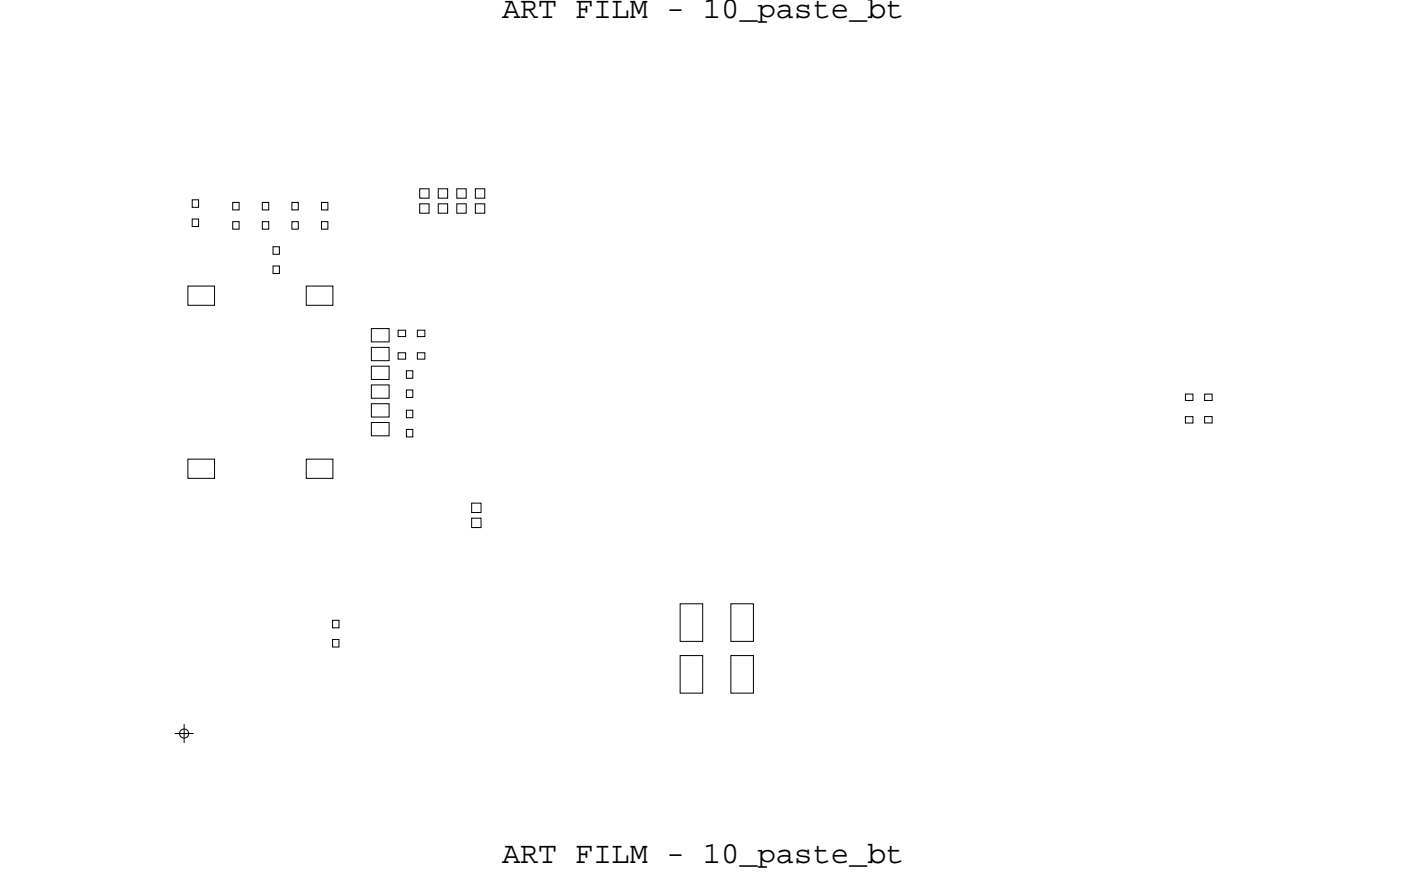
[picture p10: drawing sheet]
<svg xmlns="http://www.w3.org/2000/svg" width="95mm" height="60mm" viewBox="0 0 95 60" stroke-linecap="round" stroke-linejoin="round" font-family="sans-serif">
<!-- layer: Nets -->
<g fill="none" stroke="#000" stroke-width=".07">
<path d="M12.7 19.3h1.8v1.3h-1.8zM13 14.8h.4v.5h-.4zM13 13.5h.4v.5h-.4zM15.7 13.7h.5v.5h-.5zM15.7 15h.5v.5h-.5zM17.7 13.7h.5v.5h-.5zM17.7 15h.5v.5h-.5zM18.5 16.7h.4v.5h-.4zM18.5 18h.4v.5h-.4zM19.7 13.7h.5v.5h-.5zM19.7 15h.5v.5h-.5zM20.7 19.3h1.8v1.3h-1.8z"/>
<path d="M21.7 13.7h.5v.5h-.5zM21.7 15h.5v.5h-.5zM28.4 13.8h.6v.6h-.6zM28.4 12.8h.6v.6h-.6zM29.6 13.8h.7v.6h-.7zM29.6 12.8h.7v.6h-.7zM30.9 13.8h.6v.6h-.6zM30.9 12.8h.6v.6h-.6zM32.1 13.8h.7v.6h-.7zM32.1 12.8h.7v.6h-.7zM12.7 31h1.8v1.3h-1.8zM20.7 31h1.8v1.3h-1.8z"/>
<path d="M25.1 28.6h1.2v.9h-1.2zM25.1 22.2h1.2v.9h-1.2zM25.1 23.5h1.2v.9h-1.2zM25.1 26h1.2v.9h-1.2zM25.1 27.3h1.2v.9h-1.2zM25.1 24.8h1.2v.9h-1.2zM26.9 22.3h.5v.5h-.5zM26.9 23.8h.5v.5h-.5zM27.5 29h.4v.5h-.4zM27.5 26.4h.4v.5h-.4zM27.5 25.1h.4v.5h-.4zM27.5 27.7h.4v.5h-.4z"/>
<path d="M28.2 22.3h.5v.5h-.5zM28.2 23.8h.5v.5h-.5zM31.9 34h.6v.6h-.6zM31.9 35h.6v.7h-.6zM80.1 28.2h.5v.4h-.5zM80.1 26.6h.5v.5h-.5zM81.4 28.2h.5v.4h-.5zM81.4 26.6h.5v.5h-.5zM22.5 43.2h.4v.5h-.4zM22.5 41.9h.4v.5h-.4zM46 44.3h1.5v2.6h-1.5zM46 40.8h1.5v2.6h-1.5z"/>
<path d="M49.4 44.3h1.5v2.6h-1.5zM49.4 40.8h1.5v2.6h-1.5z"/>
</g>
<!-- layer: Drawing Origin -->
<path d="M11.8 49.6h1.3M12.2 49.4l.2-.1 .3 .1 .1 .2-.1 .2-.3 .1-.2-.1-.1-.2zM12.4 49v1.2" fill="none" stroke="#000" stroke-width=".07"/>
<g font-size="2.1">
<text x="33.9" y="1.2">ART FILM - 10_paste_bt</text>
<text x="33.9" y="58.3">ART FILM - 10_paste_bt</text>
</g>
</svg>
